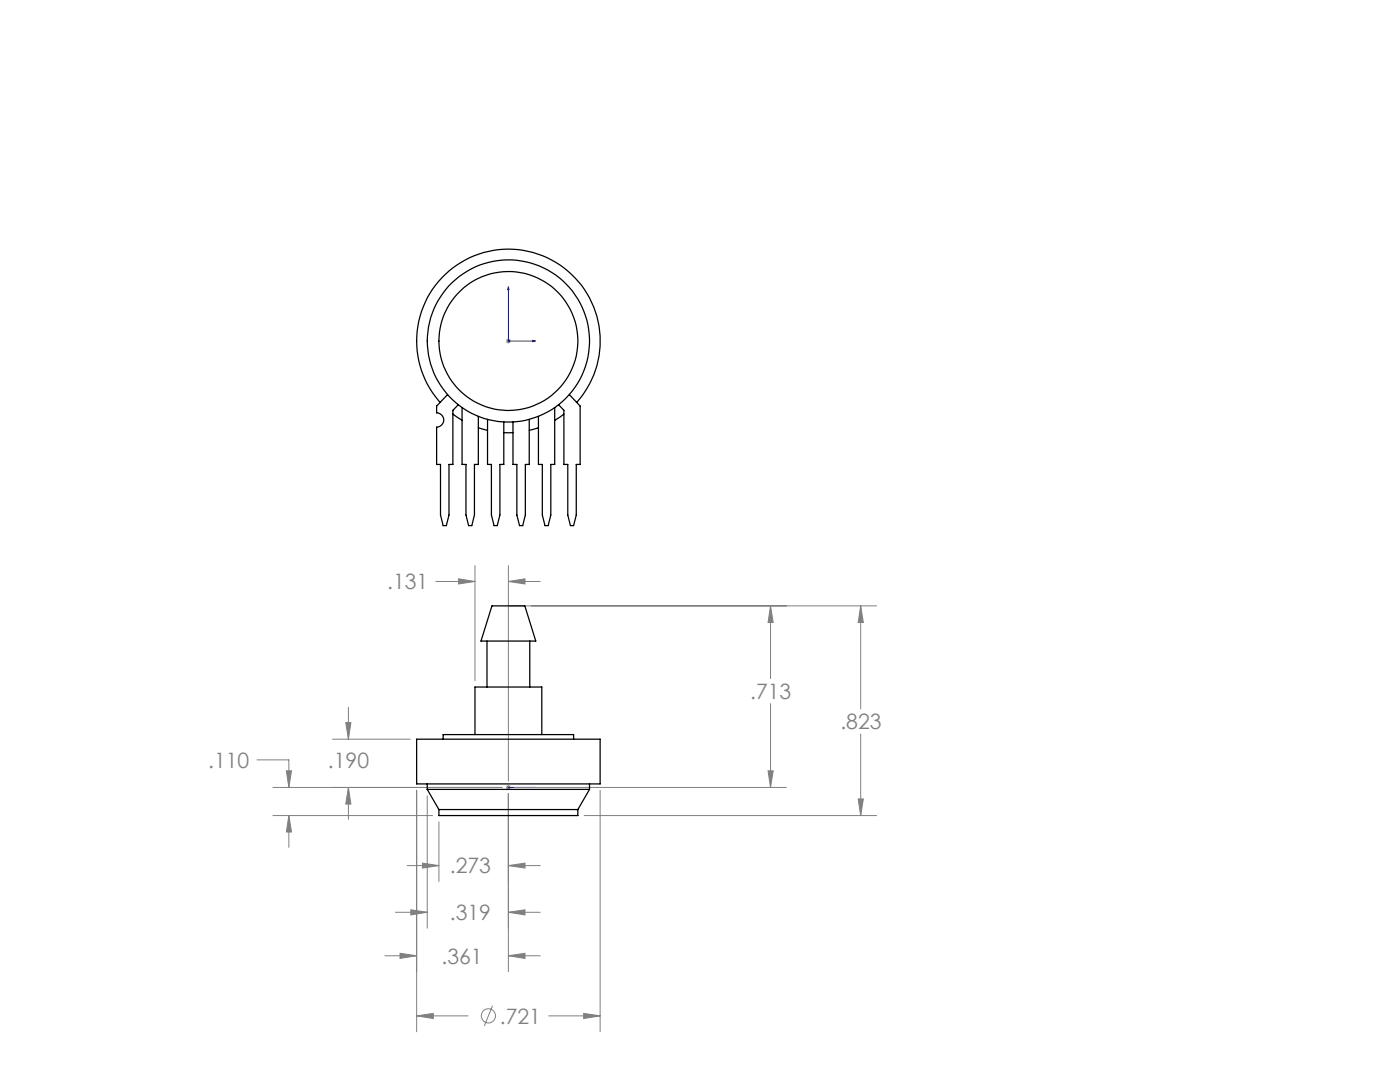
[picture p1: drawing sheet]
<svg xmlns="http://www.w3.org/2000/svg" width="279mm" height="216mm" viewBox="0 0 279 216" stroke-linecap="round" stroke-linejoin="round" font-family="sans-serif">
<g fill="none" stroke="#808080" stroke-width=".2">
<path d="M101 68.1h1M101.1 67.7l.7 .7M101.5 67.6v.9M101.8 67.7l-.7 .7M87 116h7.8M91.5 115.5l3.3 .5-3.3 .5zM94.8 112.9v22.9M101.5 116l3.3-.5v1zM101.5 112.9v43M101.5 116h6.3M101.7 120.9h73.2M153.8 120.9l.5 3.3h-1z"/>
<path d="M153.8 120.9v14.5M171.8 120.9l.5 3.3h-1zM171.8 120.9v20.6M51.3 151.6h6.3v5.5M54.5 157.1h45.7M57.1 153.8h1.1l-.6 3.3zM66.4 147.5h15.5M69 144.2h1l-.5 3.3zM69.5 157.1l.5 3.3h-1zM69.5 141.1v6.4M69.5 157.1v6.4M83.1 157.7v48.2"/>
<path d="M85.3 158.8v26.4M101 157.1h1M101.1 156.8l.7 .7M101.5 156.6v1M101.5 158.4v35.5M101.8 156.8l-.7 .7M102.7 157.1h54.3M119.8 157.7v48.2M153.3 153.8h1l-.5 3.3zM153.8 140.4v16.7M171.3 159.4h1l-.5 3.3zM171.8 146.5v16.2"/>
<path d="M54.5 162.7h31.8M57.6 162.7l.6 3.3h-1.1zM57.6 162.7v6.4M81.2 172.7h6.4M84.3 172.2l3.3 .5-3.3 .5zM87.6 164v11.9M101.5 172.7l3.3-.5v1zM101.5 172.7h6.3M116.6 162.7h58.3M76.8 190.7h6.3M78.9 182h6.4M79.8 190.2l3.3 .5-3.3 .5z"/>
<path d="M82 181.5l3.3 .5-3.3 .6zM101.5 182l3.3-.5v1.1zM101.5 190.7l3.3-.5v1zM101.5 182h6.3M101.5 190.7h6.3M83.1 202.7l3.4-.5v1zM83.1 202.7h10.3M98.3 200.7l-1.6 4M109.5 202.7h10.3M116.5 202.2l3.3 .5-3.3 .5z"/>
<circle cx="97.5" cy="202.7" r="1.42"/>
</g>
<path d="M101.5 57.2l.1 .6h-.3zM101.5 57.2v10.9h5.4M106.3 67.9l.6 .2-.6 .1zM101.3 157.1h.3zM101.5 157.1h.1M101.5 157.1h5.4M106.9 157.1h-.6h.6" fill="none" stroke="#00f" stroke-width=".2"/>
<g fill="#00f">
<path d="M106.3 157.1h.6zM101.3 157.1h.3z"/>
<path d="M106.3 67.9l.6 .2-.6 .1zM101.5 57.2l.1 .6h-.3z"/>
</g>
<path d="M69.5 157.1l.5 3.3h-1zM69 144.2h1l-.5 3.3zM57.1 153.8h1.1l-.6 3.3zM57.6 162.7l.6 3.3h-1.1zM101.5 172.7l3.3-.5v1zM84.3 172.2l3.3 .5-3.3 .5zM82 181.5l3.3 .5-3.3 .6zM101.5 182l3.3-.5v1.1zM79.8 190.2l3.3 .5-3.3 .5zM101.5 190.7l3.3-.5v1zM153.3 153.8h1l-.5 3.3zM153.8 120.9l.5 3.3h-1zM101.5 116l3.3-.5v1zM91.5 115.5l3.3 .5-3.3 .5zM83.1 202.7l3.4-.5v1zM116.5 202.2l3.3 .5-3.3 .5zM171.3 159.4h1l-.5 3.3zM171.8 120.9l.5 3.3h-1z" fill="#808080"/>
<g fill="none" stroke="#000" stroke-width=".25">
<path d="M89.3 78.7l-2.2 2.3v1.4a1.43 1.43 0 0 1 1.4 1.4 1.43 1.43 0 0 1-1.4 1.4v7.5h.8v10.1l.5 2.1h.7l.5-2.1v-10.1h.8v-10.8l1.1-1.1M113.6 78.7l2.2 2.3v11.7h-.8v10.1l-.5 2.1h-.7l-.5-2.1v-10.1h-.8v-10.8l-1-1.1M87.8 80.3a18.3 18.3 0 0 1 .9-25.5 18.3 18.3 0 0 1 25.5 0 18.3 18.3 0 0 1 .9 25.5M90.4 82.6l1.8 1.3M92.2 81.3v11.4h.8v10.1l.5 2.1h.7l.5-2.1v-10.1h.8v-9.6M95.5 85.3l1.8 .6M97.3 83.7v9h.8v10.1l.5 2.1h.6l.6-2.1v-10.1h.7v-8.5M100.5 86.3h1.9M105.6 83.7v9h-.8v10.1l-.5 2.1h-.6l-.5-2.1v-10.1h-.8v-8.5M107.5 85.3l-1.9 .6M110.7 81.3v11.4h-.8v10.1l-.5 2.1h-.6l-.6-2.1v-10.1h-.7v-9.6M112.5 82.6l-1.8 1.3"/>
<path d="M97.2 127.9v9.2M98.2 120.9h6.5l2.2 7h-10.9zM105.7 127.9v9.2M83.1 147.5h36.7v8.9h-36.7zM85.3 157.5h32.4M85.3 156.4v1.1M85.3 157.5l2.3 4M88.4 147.5v-.9h26.1v.9M94.8 146.6v-9.5h13.3v9.5M117.7 156.4v1.1M117.7 157.5l-2.4 4M87.6 161.5h27.7"/>
<path d="M87.6 161.5v1.2h27.7v-1.2"/>
<circle cx="101.5" cy="68.1" r="13.9"/>
<circle cx="101.5" cy="68" r="16.2"/>
</g>
<g font-size="4.2" fill="#808080">
<text x="77.3" y="117.6">.131</text>
<text x="149.7" y="139.5">.713</text>
<text x="167.7" y="145.5">.823</text>
<text x="41.6" y="153.2">.110</text>
<text x="65.5" y="153.2">.190</text>
<text x="89.8" y="174.3">.273</text>
<text x="89.8" y="183.6">.319</text>
<text x="88.1" y="192.3">.361</text>
<text x="99.8" y="204.3">.721</text>
</g>
</svg>
